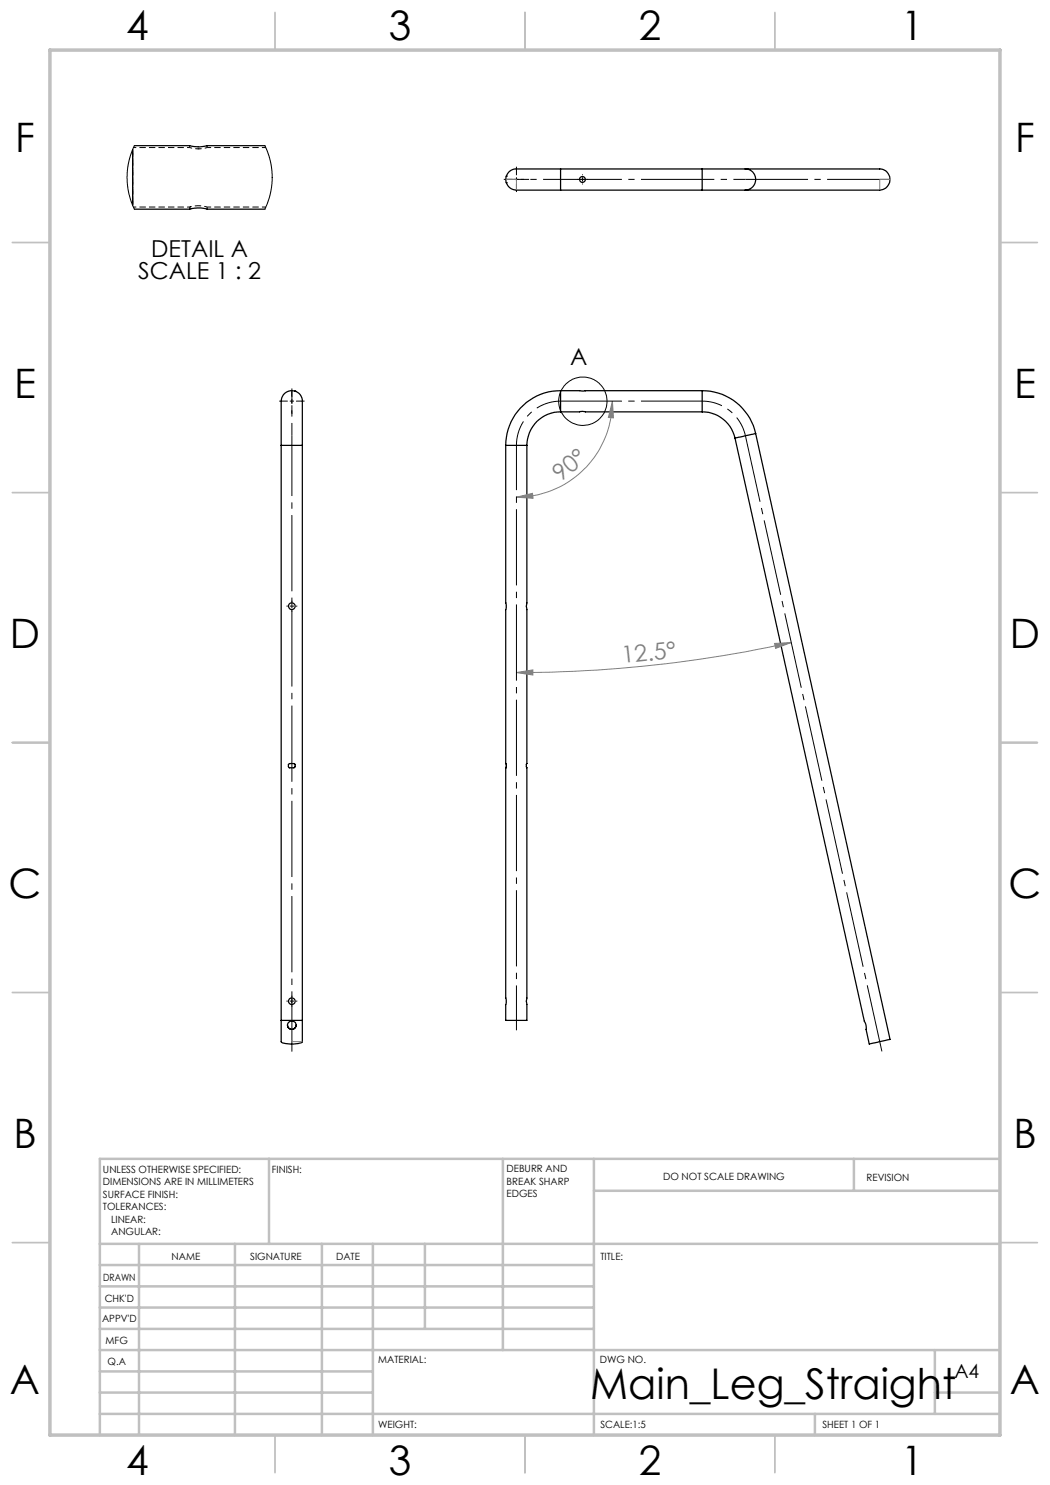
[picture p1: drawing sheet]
<svg xmlns="http://www.w3.org/2000/svg" width="210mm" height="297mm" viewBox="0 0 210 297" stroke-linecap="round" stroke-linejoin="round" font-family="sans-serif">
<g fill="none" stroke="#000" stroke-width=".25">
<path d="M26.5 29.9v11.1M26.9 29.1h11a7.1 7.1 0 0 0 3.5 0h11.6M101.2 35.2h.1M101.2 36.5h.1M112.1 33.8h-8.1a2.2 2.2 0 0 0-2.5 .9 2.2 2.2 0 0 0 .2 2.7 4.4 4.4 0 0 0 3.4 .6h7M112.1 33.8v4.2M112.1 38h28.3M112.1 33.8h28.3M140.4 33.8h8.6M140.4 38h8.6M140.4 33.8v4.2M149 33.8h26.9a2.12 2.12 0 0 1 2.1 2.1 2.12 2.12 0 0 1-2.1 2.1h-26.9"/>
<path d="M149 33.8a2.12 2.12 0 0 1 2.1 2.1 2.12 2.12 0 0 1-2.1 2.1M26.9 41.8h11.1a6.2 6.2 0 0 1 3.4 0h11.6M58.9 78.2h.1M112.1 78.1a11 11 0 0 0-11 11M112.1 78.1h28.3M112.1 78.1v4.3M140.4 78.1a10.9 10.9 0 0 1 10.7 8.6M140.4 78.1v4.3M56.2 89.1v-4.2a19.3 19.3 0 0 1 .3-5.6 2.13 2.13 0 0 1 2.6-1 2.13 2.13 0 0 1 1.4 2.4v8.4M56.2 89.1v119.2a5 5 0 0 0 3.5 .4l.6-.2 .2-.2v-119.2M56.2 89.1h4.3M101.1 89.1h4.3"/>
<path d="M101.1 89.1v31.5M105.4 89.1v31.6l-.1 .5 .1 .6v30.9M112.1 82.4a6.7 6.7 0 0 0-6.7 6.7M112.1 82.4l4.4-.1 .6 .1h23.3M140.4 82.4a6.8 6.8 0 0 1 6.6 5.2M151.1 86.7l26.9 121.2-4.2 .9-.6-2.9a2.28 2.28 0 0 0-.3-1.7l-25.9-116.6M151.1 86.7l-4.1 .9M101.2 120.6l-.1 79M57.7 152.9l.8-.2a.38 .38 0 0 1 .5 .3v.3a1.2 1.2 0 0 1-1.3 .1zM105.3 152.7v.9M105.3 153.6h.1M105.3 152.7h.1"/>
<path d="M105.4 153.6v46.1l-.1 .5 .1 3.9h-4.3l.1-4.5M56.2 204.1h4.3M57.5 205a.86 .86 0 0 0 .9 .9 .86 .86 0 0 0 .8-.9"/>
<circle cx="116.5" cy="35.9" r=".58"/>
<circle cx="58.4" cy="121.2" r=".67"/>
<circle cx="58.4" cy="205.1" r=".85"/>
<circle cx="58.4" cy="200.2" r=".67"/>
</g>
<path d="M37.9 29.1v.4M39.5 29.3h.3M39.7 29.8h-.1M39.9 29.8h-.2M41.4 29.5v-.4M26.5 40.6v.4v-11.1v10.7M37.9 41.4v.4M38.5 41.7l-.5 .1M41.4 41.8v-.4" fill="none" stroke="#000" stroke-width=".2" stroke-dasharray="1.3 .6" stroke-linecap="butt"/>
<path d="M38 29.5h-11.3M26.7 41.4h11.3M41.4 41.4a6 6 0 0 0-3.4 0h.1" fill="none" stroke="#000" stroke-width=".2" stroke-dasharray="1.3 .6" stroke-dashoffset=".7" stroke-linecap="butt"/>
<path d="M38 29.5h-.1a6 6 0 0 0 3.5 0" fill="none" stroke="#000" stroke-width=".2" stroke-dasharray="1.3 .6" stroke-dashoffset=".8" stroke-linecap="butt"/>
<path d="M53.2 29.5h-11.8M41.4 41.4h11.8" fill="none" stroke="#000" stroke-width=".2" stroke-dasharray="1.3 .6" stroke-dashoffset=".5" stroke-linecap="butt"/>
<path d="M26.5 29.9v11.1" fill="none" stroke="#000" stroke-width=".2" stroke-dasharray="1.3 .6" stroke-dashoffset="-.2" stroke-linecap="butt"/>
<path d="M26.9 29.1l-1 2.8-.4 1.5-.1 1.9 .4 3.4 .5 1.9 .6 1.2M53 29.1l.9 2.5 .5 3.1v2.1l-.2 1.6-.6 2.1-.6 1.3" fill="none" stroke="#000" stroke-width=".2"/>
<path d="M103.3 99.4l3.2-.7 .1 1z" fill="none" stroke="#808080" stroke-width=".2"/>
<g fill="none" stroke="#c0c0c0" stroke-width=".35">
<path d="M55 2.5v7.5M105 2.5v7.5M155 2.5v7.5M2.5 48.5h7.5M200 48.5h7.5M2.5 98.5h7.5M200 98.5h7.5M2.5 148.5h7.5M200 148.5h7.5M2.5 198.5h7.5M200 198.5h7.5M2.5 248.5h7.5"/>
<path d="M200 248.5h7.5M55 287v7.5M105 287v7.5M155 287v7.5"/>
</g>
<g fill="none" stroke="#c0c0c0" stroke-width=".5">
<path d="M53.8 231.8v17M100.6 231.8v38.2M118.8 231.8v55.2M118.8 238.2h81.2M170.8 231.8v6.4M200 231.8h-180v55.2M20 248.8h180M20 257.3h98.8M20 253h98.8M27.8 248.8v38.2M47 248.8v38.2M64.4 248.8v38.2"/>
<path d="M74.6 248.8v38.2M85 248.8v17M20 265.8h98.8M20 261.5h98.8M20 278.5h54.6M20 274.3h54.6M20 270h180M187 278.5h13M187 270v12.8M20 282.8h180M163 282.8v4.2"/>
</g>
<path d="M10 10h190v277h-190z" fill="none" stroke="#c0c0c0" stroke-width=".7"/>
<path d="M103.3 99.4l3.2-.7 .1 1z" fill="#808080"/>
<path d="M122.5 80.3l.2 3.3-1-.1z" fill="none" stroke="#808080" stroke-width=".2"/>
<path d="M122.5 80.3l.2 3.3-1-.1z" fill="#808080"/>
<path d="M122.5 80.3a19.3 19.3 0 0 1-19.2 19.1M103.3 134.5l3.3-.5v1z" fill="none" stroke="#808080" stroke-width=".2"/>
<path d="M103.3 134.5l3.3-.5v1z" fill="#808080"/>
<path d="M154.9 128.7l3.3-.2-3.1 1.2z" fill="none" stroke="#808080" stroke-width=".2"/>
<path d="M154.9 128.7l3.3-.2-3.1 1.2z" fill="#808080"/>
<path d="M149.1 87.1a8.8 8.8 0 0 0-8.6-6.9" fill="none" stroke="#000" stroke-width=".2" stroke-dasharray="15.2 1.3 1.3 1.3" stroke-dashoffset="11.2" stroke-linecap="butt"/>
<path d="M112.1 80.2a8.8 8.8 0 0 0-8.8 8.9" fill="none" stroke="#000" stroke-width=".2" stroke-dasharray="15.2 1.3 1.3 1.3" stroke-dashoffset="10.2" stroke-linecap="butt"/>
<circle cx="116.6" cy="80.2" r="4.8" fill="none" stroke="#000" stroke-width=".2"/>
<path d="M158.2 128.5a256.8 256.8 0 0 1-54.9 6" fill="none" stroke="#808080" stroke-width=".2"/>
<path d="M112.1 35.9h28.4M112.1 80.2h28.4" fill="none" stroke="#000" stroke-width=".2" stroke-dasharray="15.2 1.3 1.3 1.3" stroke-dashoffset="3" stroke-linecap="butt"/>
<path d="M103.3 89.1v117" fill="none" stroke="#000" stroke-width=".2" stroke-dasharray="15.2 1.3 1.3 1.3" stroke-dashoffset="6.3" stroke-linecap="butt"/>
<path d="M149.1 87.1l27.3 123.2" fill="none" stroke="#000" stroke-width=".2" stroke-dasharray="15.2 1.3 1.3 1.3" stroke-dashoffset="1.7" stroke-linecap="butt"/>
<path d="M149.1 35.9h28.8" fill="none" stroke="#000" stroke-width=".2" stroke-dasharray="15.2 1.3 1.3 1.3" stroke-dashoffset="2.7" stroke-linecap="butt"/>
<path d="M140.5 35.9h8.6" fill="none" stroke="#000" stroke-width=".2" stroke-dasharray="15.2 1.3 1.3 1.3" stroke-dashoffset="12.8" stroke-linecap="butt"/>
<path d="M101.3 35.9h10.8" fill="none" stroke="#000" stroke-width=".2" stroke-dasharray="15.2 1.3 1.3 1.3" stroke-dashoffset="11.7" stroke-linecap="butt"/>
<g fill="none" stroke="#000" stroke-width=".2" stroke-dasharray="15.2 1.3 1.3 1.3" stroke-linecap="butt">
<path d="M102.5 35.9h-1.7M103.3 35.9v-.4M103.3 35.9h-.4M103.3 35.9v.4M103.3 35.9h.4M103.3 35v-1.7M103.3 36.7v1.7M104.1 35.9h1.7M115.7 35.9h-.2M116.5 35.9v-.4M116.5 35.9h-.4M116.5 35.9v.4"/>
<path d="M116.5 35.9h.4M116.5 35v-.1M116.5 36.7v.2M117.3 35.9h.2M58.4 79.4v-1.7M57.5 80.2h-1.7M58.4 80.2v-.4M58.4 80.2h-.4M58.4 80.2v.4M58.4 80.2h.4M58.4 81.1v1.7M59.2 80.2h1.7"/>
<path d="M57.5 121.2h-.2M58.4 121.2v-.4M58.4 121.2h-.4M58.4 121.2v.4M58.4 121.2h.4M58.4 120.4v-.3M58.4 122.1v.2M59.2 121.2h.3M58.4 199.4v-.3M57.5 200.2h-.2M58.4 200.2v-.4M58.4 200.2h-.4"/>
<path d="M58.4 200.2v.4M58.4 200.2h.4M58.4 201.1v.2M59.2 200.2h.3"/>
</g>
<path d="M58.4 87.1v123.2" fill="none" stroke="#000" stroke-width=".2" stroke-dasharray="15.2 1.3 1.3 1.3" stroke-dashoffset="3.2" stroke-linecap="butt"/>
<path d="M58.4 87.1v-8.9" fill="none" stroke="#000" stroke-width=".2" stroke-dasharray="15.2 1.3 1.3 1.3" stroke-dashoffset="12.7" stroke-linecap="butt"/>
<path d="M103.3 38v-2.1M103.3 35.9h-2.1M175.9 38v-2.1M175.9 35.9h2.1M58.4 208.3v-.4M60.5 208.3h-2.1" fill="none" stroke="#808080" stroke-width=".2" stroke-dasharray="15.2 1.3 1.3 1.3" stroke-linecap="butt"/>
<text font-size="8.5" x="118" y="279.7">Main_Leg_Straight</text>
<g font-size="8.1">
<text x="25.2" y="8">4</text>
<text x="77.7" y="8">3</text>
<text x="127.7" y="8">2</text>
<text x="180.2" y="8">1</text>
<text x="3" y="30.4">F</text>
<text x="203" y="30.4">F</text>
<text x="2.8" y="79.6">E</text>
<text x="202.8" y="79.6">E</text>
<text x="2" y="129.6">D</text>
<text x="202" y="129.6">D</text>
<text x="1.7" y="179.6">C</text>
<text x="201.7" y="179.6">C</text>
<text x="2.7" y="229.6">B</text>
<text x="202.7" y="229.6">B</text>
<text x="2" y="278.9">A</text>
<text x="202" y="278.9">A</text>
<text x="25.2" y="295">4</text>
<text x="77.7" y="295">3</text>
<text x="127.7" y="295">2</text>
<text x="180.2" y="295">1</text>
</g>
<g font-size="4.7">
<text x="30.3" y="51.3">DETAIL A</text>
<text x="27.7" y="55.8">SCALE 1 : 2</text>
<text x="114" y="73">A</text>
</g>
<g font-size="4.7" fill="#808080">
<text x="112.2" y="96.5" transform="rotate(-40 112.2 96.5)">90°</text>
<text x="124.5" y="132.7" transform="rotate(-6 124.5 132.7)">12.5°</text>
</g>
<text font-size="3.9" x="190.9" y="275.5">A4</text>
<g font-size="2">
<text x="20.6" y="234.6">UNLESS OTHERWISE SPECIFIED:</text>
<text x="20.6" y="237.1">DIMENSIONS ARE IN MILLIMETERS</text>
<text x="20.6" y="239.6">SURFACE FINISH:</text>
<text x="54.4" y="234.6">FINISH:</text>
<text x="101.3" y="234.5">DEBURR AND</text>
<text x="101.3" y="237">BREAK SHARP</text>
<text x="101.3" y="239.5">EDGES</text>
<text x="132.6" y="236">DO NOT SCALE DRAWING</text>
<text x="173.3" y="236.2">REVISION</text>
<text x="20.6" y="242.1">TOLERANCES:</text>
<text x="22.2" y="244.6">LINEAR:</text>
<text x="22.2" y="247.1">ANGULAR:</text>
<text x="34.3" y="252">NAME</text>
<text x="50" y="251.9">SIGNATURE</text>
<text x="67.2" y="251.9">DATE</text>
<text x="120.1" y="251.9">TITLE:</text>
<text x="20.6" y="256.1">DRAWN</text>
<text x="20.9" y="260.3">CHK'D</text>
<text x="20.4" y="264.4">APPV'D</text>
<text x="21.1" y="268.8">MFG</text>
<text x="21.5" y="273">Q.A</text>
<text x="75.6" y="272.5">MATERIAL:</text>
<text x="120" y="272.5">DWG NO.</text>
<text x="75.6" y="285.5">WEIGHT:</text>
<text x="120.1" y="285.6">SCALE:1:5</text>
<text x="164.5" y="285.6">SHEET 1 OF 1</text>
</g>
</svg>
